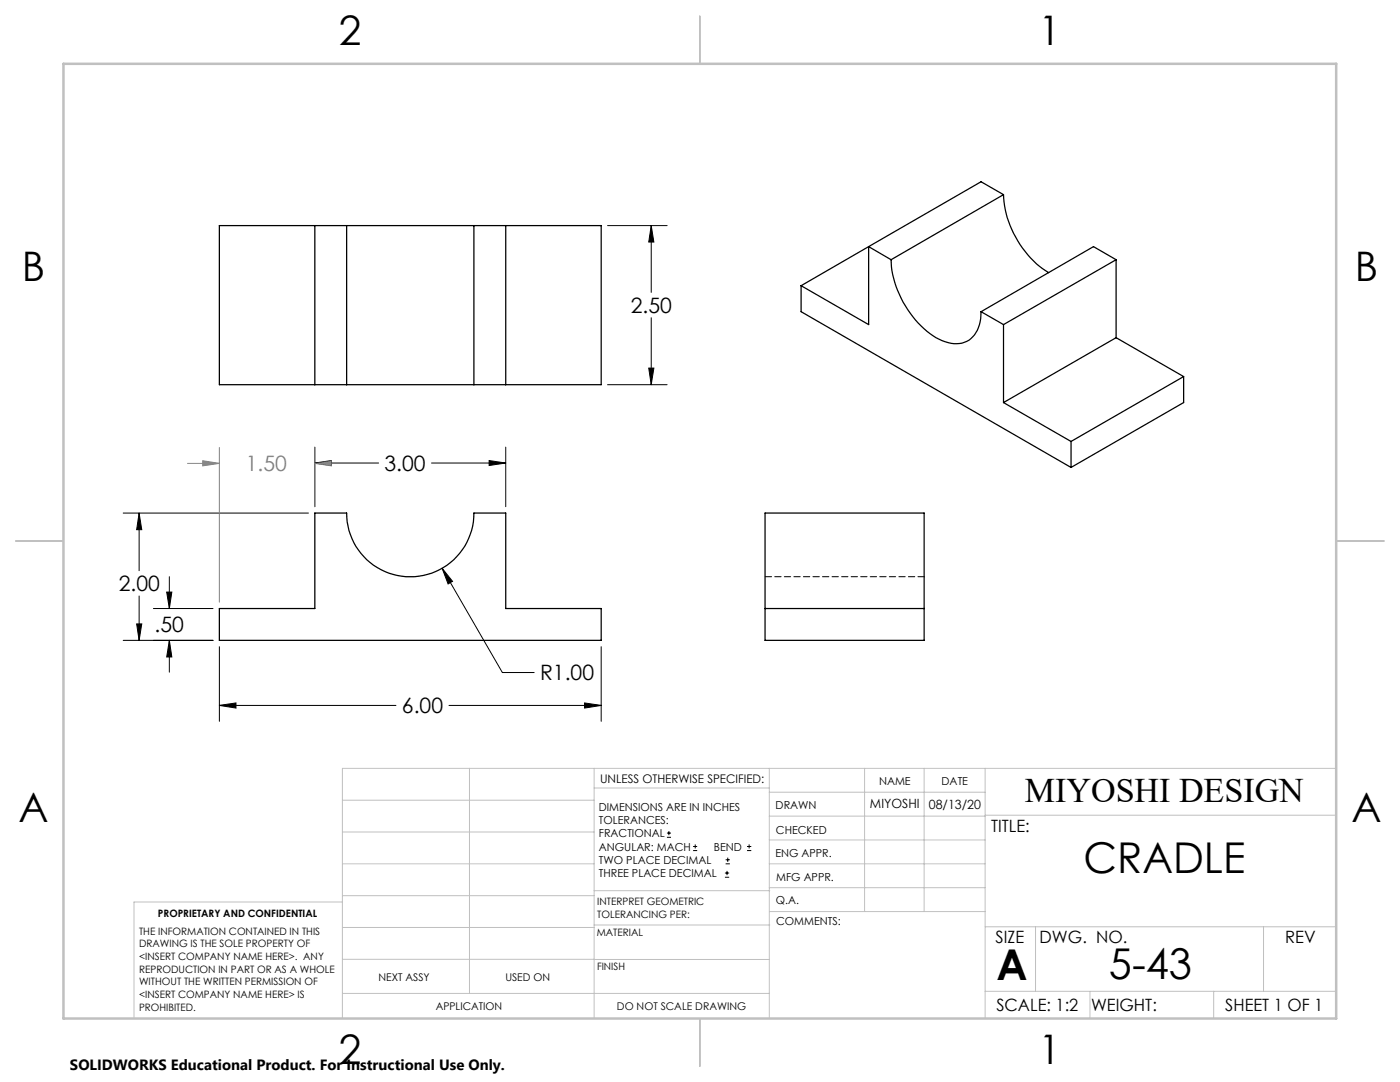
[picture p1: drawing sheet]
<svg xmlns="http://www.w3.org/2000/svg" width="279mm" height="216mm" viewBox="0 0 279 216" stroke-linecap="round" stroke-linejoin="round" font-family="sans-serif">
<g fill="none" stroke="#000" stroke-width=".2">
<path d="M121.2 45h11.9M130 45l.5 3.3h-1zM130 45v13.3M121.2 76.8h11.9M129.5 73.4h1l-.5 3.4zM130 63.4v13.4M62.8 92.4l3.3-.5v1zM62.8 89.2v11.9M62.8 92.4h12.8M86.1 92.4h14.8M97.6 91.9l3.3 .5-3.3 .5zM100.9 89.2v11.9"/>
<path d="M24.6 102.4h37M27.8 102.4l.5 3.3h-1zM27.8 102.4v11.5M27.8 118.9v8.9M33.3 118.1h1l-.5 3.3zM33.8 115.1v6.3M88.2 113.4l2.1 2.6-.9 .5zM88.2 113.4l12.1 20.8h6.3M24.6 127.8h17.9M27.3 124.5h1l-.5 3.3zM30.6 121.4h11.9M33.8 127.8l.5 3.3h-1z"/>
<path d="M33.8 127.8v6.3M43.8 129v14.9M120 129v14.9M43.8 140.8l3.3-.5v1zM43.8 140.8h35.2M89.6 140.8h30.4M116.7 140.3l3.3 .5-3.3 .5zM133.1 167.1h.8M133.1 166.2h.8M133.5 165.8v.9M138.3 169.7h.8M138.3 168.9h.8"/>
<path d="M138.7 168.5v.8M144.7 175h.8M144.7 174.2h.8M144.8 172.4h.9M144.8 171.6h.9M145.1 173.8v.8M145.2 171.1v.9M149.1 169.7h.8M149.1 168.9h.8M149.5 168.5v.8"/>
</g>
<path d="M37.4 92.5h6.4M40.5 91.9l3.3 .6-3.3 .5zM43.8 89.3v30.9M62.8 92.5l3.3-.6v1.1zM62.8 89.3v11.8M62.8 92.5h6.4" fill="none" stroke="#808080" stroke-width=".2"/>
<g fill="none" stroke="#c0c0c0" stroke-width=".2">
<path d="M68.3 159.7h50.3M93.7 153.3v44.9M118.6 153.3v49.9M118.6 157.2h34.9M153.5 153.3v49.9M153.5 158.1h43.1M172.5 153.3v28.6M184.4 153.3v28.6M196.6 153.3v49.9M266.7 153.3h-198.4v49.9M68.3 178.7h50.3M68.3 172.4h50.3"/>
<path d="M68.3 166h50.3M68.3 180h-41.6v23.2M118.6 177.7h35M153.5 167.6h43.1M153.5 162.8h43.1M153.5 172.4h43.1M153.5 177.1h43.1M196.6 162.7h70.1M68.3 198.2h85.2M68.3 191.4l85.2 .1M68.3 185.1h50.3M118.6 184.6h35"/>
<path d="M153.6 181.9h43M196.6 197.8h70.1M196.6 184.9h70.1M206.7 184.9v12.9M217.5 197.8v5.4M242.2 197.8v5.4M252.2 184.9v12.9"/>
</g>
<path d="M139.7 3.2v9.5M3.1 107.9h9.6M266.7 107.9h9.5M139.7 203.2v9.6" fill="none" stroke="#c0c0c0" stroke-width=".25"/>
<path d="M12.7 12.7h254v190.5h-254z" fill="none" stroke="#c0c0c0" stroke-width=".5"/>
<path d="M43.8 140.8l3.3-.5v1zM116.7 140.3l3.3 .5-3.3 .5zM33.3 118.1h1l-.5 3.3zM33.8 127.8l.5 3.3h-1zM27.3 124.5h1l-.5 3.3zM27.8 102.4l.5 3.3h-1zM62.8 92.4l3.3-.5v1zM97.6 91.9l3.3 .5-3.3 .5zM88.2 113.4l1.2 3.1 .9-.5zM130 45l.5 3.3h-1zM129.5 73.4h1l-.5 3.4z" fill="#000"/>
<path d="M40.5 91.9l3.3 .6-3.3 .5zM62.8 92.5l3.3-.6v1.1z" fill="#808080"/>
<g fill="none" stroke="#000" stroke-width=".25">
<path d="M200.3 38.8a20 20 0 0 0 9 15.6M200.3 38.8l-22.5 13M200.3 38.8l-4.5-2.5-22.4 12.9M62.8 45v31.8M69.2 45h25.4M69.2 45h-25.4v31.8h25.4M69.2 45v31.8M94.6 45h25.4v31.8h-25.4M94.6 45v31.8M100.9 45v31.8M159.9 57v5.2l53.8 31.1M173.4 49.2v15.6l-13.5-7.8"/>
<path d="M173.4 49.2l4.4 2.6M173.4 49.2l-13.5 7.8M177.8 51.8a19.7 19.7 0 0 0 9.6 15.9 5.5 5.5 0 0 0 6.7-.5 7 7 0 0 0 1.7-5M222.7 51.8l-22.4 13M222.7 51.8v15.6M222.7 51.8l-4.5-2.6-22.4 13M69.2 76.8h25.4M195.8 62.2l4.5 2.6M200.3 64.8v15.5M222.7 67.4l-22.4 12.9M222.7 67.4l13.5 7.7M236.2 75.1l-22.5 13"/>
<path d="M236.2 75.1v5.2l-22.5 13M200.3 80.3l13.4 7.8M213.7 88.1v5.2M152.7 102.4h31.7v25.4h-31.7zM43.8 121.4h19v-19h6.4a12.7 12.7 0 0 0 12.7 12.7 12.7 12.7 0 0 0 12.7-12.7h6.3v19h19.1v6.4h-76.2zM152.7 121.4h31.7"/>
</g>
<path d="M152.7 115.1h31.8" fill="none" stroke="#000" stroke-width=".2" stroke-dasharray="1.3 .6"/>
<g font-size="8.5">
<text x="216.2" y="174.2">CRADLE</text>
<text x="198.9" y="195.5">A</text>
<text x="221.3" y="195.4">5-43</text>
</g>
<g font-size="8.1">
<text x="67.6" y="8.9">2</text>
<text x="207.3" y="8.9">1</text>
<text x="4.4" y="56.1">B</text>
<text x="270.4" y="56.1">B</text>
<text x="3.7" y="164.1">A</text>
<text x="269.7" y="164.1">A</text>
<text x="67.6" y="212.4">2</text>
<text x="207.3" y="212.4">1</text>
</g>
<text font-size="6.9" x="204.5" y="160.1">MIYOSHI DESIGN</text>
<g font-size="4.2">
<text x="125.9" y="62.5">2.50</text>
<text x="76.8" y="94">3.00</text>
<text x="23.7" y="118">2.00</text>
<text x="30.9" y="126">.50</text>
<text x="107.8" y="135.8">R1.00</text>
<text x="80.2" y="142.4">6.00</text>
</g>
<text font-size="4.2" fill="#808080" x="49.1" y="94">1.50</text>
<g font-size="3.4">
<text x="197.8" y="166">TITLE:</text>
<text x="198.7" y="188.1">SIZE</text>
<text x="207.5" y="188.1">DWG. NO.</text>
<text x="256.5" y="188.2">REV</text>
<text x="198.8" y="201.7">SCALE: 1:2</text>
<text x="217.7" y="201.8">WEIGHT:</text>
<text x="244.5" y="201.7">SHEET 1 OF 1</text>
</g>
<text font-size="3" x="14" y="213.5">SOLIDWORKS Educational Product. For Instructional Use Only.</text>
<g font-size="2.5">
<text x="173.6" y="161.3">MIYOSHI</text>
<text x="185.4" y="161.4">08/13/20</text>
</g>
<text font-size="2.4" x="119.8" y="156.2">UNLESS OTHERWISE SPECIFIED:</text>
<g font-size="2.2">
<text x="119.5" y="161.8">DIMENSIONS ARE IN INCHES</text>
<text x="154.8" y="161.4">DRAWN</text>
<text x="175.4" y="156.6">NAME</text>
<text x="187.9" y="156.7">DATE</text>
<text x="119.5" y="164.4">TOLERANCES:</text>
<text x="119.5" y="167.1">FRACTIONAL</text>
<text x="154.9" y="166.3">CHECKED</text>
<text x="119.5" y="169.7">ANGULAR: MACH</text>
<text x="119.5" y="172.4">TWO PLACE DECIMAL</text>
<text x="142.5" y="169.7">BEND</text>
<text x="154.8" y="171">ENG APPR.</text>
<text x="119.5" y="175">THREE PLACE DECIMAL</text>
<text x="154.9" y="175.7">MFG APPR.</text>
<text x="154.9" y="180.4">Q.A.</text>
<text x="154.9" y="184.6">COMMENTS:</text>
</g>
<g font-size="2.1">
<text x="75.5" y="195.7">NEXT ASSY</text>
<text x="100.9" y="195.7">USED ON</text>
<text x="86.9" y="201.5">APPLICATION</text>
<text x="123.1" y="201.6">DO NOT SCALE DRAWING</text>
</g>
<g font-size="2">
<text x="31.5" y="182.9">PROPRIETARY AND CONFIDENTIAL</text>
<text x="119.2" y="180.6">INTERPRET GEOMETRIC</text>
<text x="119.2" y="183.1">TOLERANCING PER:</text>
<text x="27.8" y="186.5">THE INFORMATION CONTAINED IN THIS</text>
<text x="27.8" y="189">DRAWING IS THE SOLE PROPERTY OF</text>
<text x="27.8" y="191.6">&lt;INSERT COMPANY NAME HERE&gt;. ANY</text>
<text x="119.1" y="186.7">MATERIAL</text>
<text x="27.8" y="194.1">REPRODUCTION IN PART OR AS A WHOLE</text>
<text x="27.8" y="196.6">WITHOUT THE WRITTEN PERMISSION OF</text>
<text x="119.1" y="193.5">FINISH</text>
<text x="27.8" y="199.1">&lt;INSERT COMPANY NAME HERE&gt; IS</text>
<text x="27.8" y="201.7">PROHIBITED.</text>
</g>
</svg>
